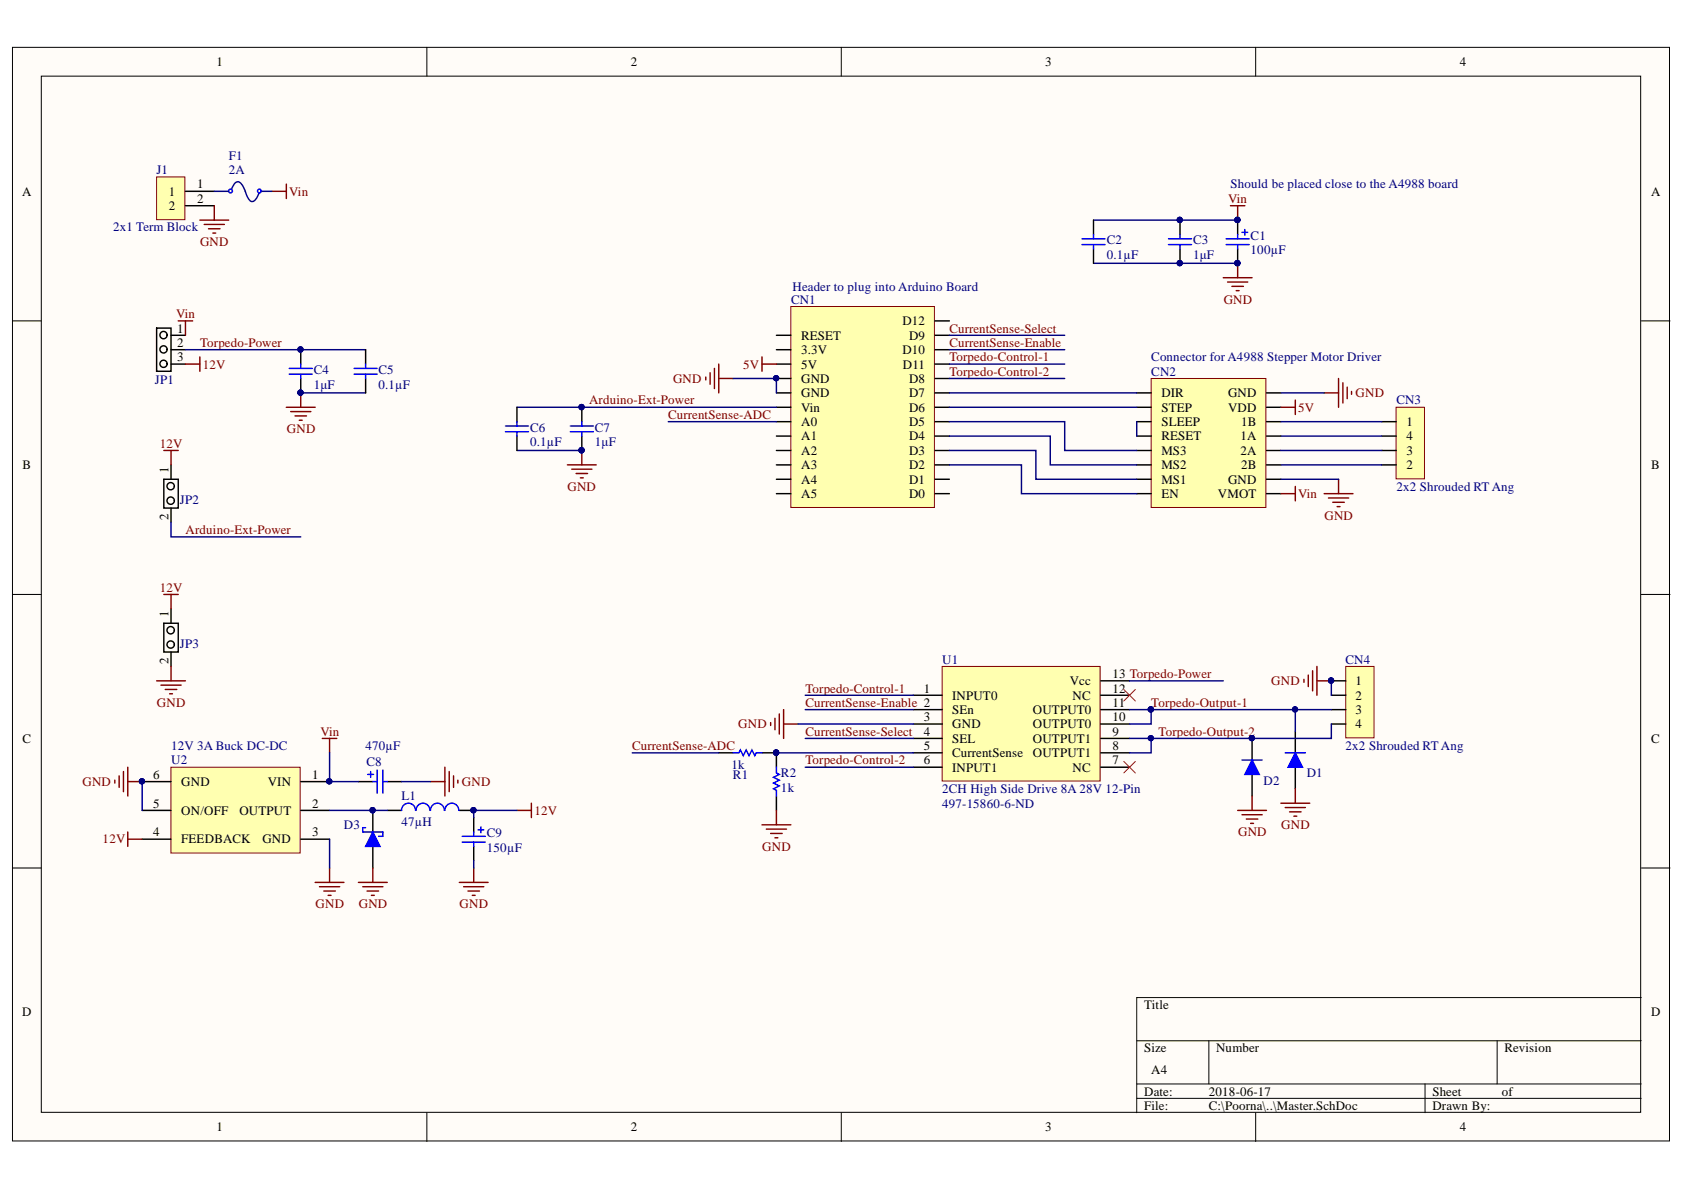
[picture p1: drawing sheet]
# Altium project Weight_Dropper_Torpedo_1_0.PrjPCB
1 sheet, 26 parts. Net scope: global (net labels, ports and power ports of the same name join across sheets).
Board file: Weight_Dropper_Torpedo_1_0.PcbDoc

## Sheet Master.SchDoc
size A4

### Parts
C1  100µF  [Radial_CAN_6.6mm]
C2  Capacitance: 0.1µF  [CAPC1608N(0603")]  (hidden comment: 0.1uF, 50V, 10%, X7R, 0603)
C3  1μF  [CAPC2012N(0805")]
C4  1μF  [CAPC2012N(0805")]
C5  Capacitance: 0.1µF  [CAPC1608N(0603")]  (hidden comment: 0.1uF, 50V, 10%, X7R, 0603)
C6  Capacitance: 0.1µF  [CAPC1608N(0603")]  (hidden comment: 0.1uF, 50V, 10%, X7R, 0603)
C7  1μF  [CAPC2012N(0805")]
C8  470µF  [12.5mm Dia Radial THD]
C9  150µF  [6.3mm Dia Radial SMD]
CN1  Header to plug into Arduino Board  [Arduino Shield Reduced Pin]
CN2  Connector for A4988 Stepper Motor Driver  [A4988 Stepper Motor Driver Header]
CN3  2x2 Shrouded RT Ang  [HEADER, MALE, Shrouded, 4POS, 2MM, RT ANG,THT]
CN4  2x2 Shrouded RT Ang  [HEADER, MALE, Shrouded, 4POS, 2MM, RT ANG,THT]
D1  JD 2A 600V  [DO-214AA]  (value not drawn)
D2  JD 2A 600V  [DO-214AA]  (value not drawn)
D3  TSSA5U50E3GCT-ND  [DO-214AC]  (value not drawn)
F1  2A  [1206 SMD]
J1  2x1 Term Block  [2X1 Terminal Blocks]
JP1  1x3 Male Jumper  [Header, Male, 1x3, Pitch: 0.1" (2.54mm),THT]  (value not drawn)
JP2  1X2 Pin Head  [2X1 Males Header]  (value not drawn)
JP3  1X2 Pin Head  [2X1 Males Header]  (value not drawn)
L1  47µH  [12mm SMD]
R1  1k  [RESC1608N(0603")]
R2  1k  [RESC1608N(0603")]
U1  2CH High Side Drive 8A 28V 12-Pin  Supplier Part Number 1: 497-15860-6-ND  [PowerSSO-12]
U2  12V 3A Buck DC-DC  [5-DDPAK]

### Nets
5V: CN1.5(5V) CN2.10(VDD)
12V: C9.1(Anode) JP1.3 JP2.1 JP3.1 L1.2 U2.4(FEEDBACK)
GND: C1.2(Cathode) C2.1(Anode) C3.1(Anode) C4.1(Anode) C5.1(Anode) C6.1(Anode) C7.1(Anode) C8.2(Cathode) C9.2(Cathode) CN1.6(GND) CN1.7(GND) CN2.9(GND) CN2.15(GND) CN4.1 CN4.2 D1.A(Anode) D2.A(Anode) D3.1(Anode) J1.2 JP3.2 R2.1 U1.3(GND) U2.3(GND) U2.5(ON/OFF) U2.6(GND)
Vin: C1.1(Anode) C2.2(Cathode) C3.2(Cathode) C8.1(Anode) CN2.16(VMOT) F1.2 JP1.1 U2.1(VIN)
Arduino-Ext-Power: C6.2(Cathode) C7.2(Cathode) CN1.8(Vin) JP2.2
CurrentSense-ADC: CN1.9(A0) R1.1
CurrentSense-Enable: CN1.25(D10) U1.2(SEn)
CurrentSense-Select: CN1.24(D9) U1.4(SEL)
Torpedo-Control-1: CN1.26(D11) U1.1(INPUT0)
Torpedo-Control-2: CN1.23(D8) U1.6(INPUT1)
Torpedo-Output-1: CN4.3 D1.K(Cathode) U1.10(OUTPUT0) U1.11(OUTPUT0)
Torpedo-Output-2: CN4.4 D2.K(Cathode) U1.8(OUTPUT1) U1.9(OUTPUT1)
Torpedo-Power: C4.2(Cathode) C5.2(Cathode) JP1.2 U1.13(Vcc)
NetCN1_17: CN1.17(D2) CN2.1(EN)
NetCN1_18: CN1.18(D3) CN2.2(MS1)
NetCN1_19: CN1.19(D4) CN2.3(MS2)
NetCN1_20: CN1.20(D5) CN2.4(MS3)
NetCN1_21: CN1.21(D6) CN2.7(STEP)
NetCN1_22: CN1.22(D7) CN2.8(DIR)
NetCN2_5: CN2.5(RESET) CN2.6(SLEEP)
NetCN2_11: CN2.11(1B) CN3.1
NetCN2_12: CN2.12(1A) CN3.4
NetCN2_13: CN2.13(2A) CN3.3
NetCN2_14: CN2.14(2B) CN3.2
NetD3_2: D3.2(Cathode) L1.1 U2.2(OUTPUT)
NetF1_1: F1.1 J1.1
NetR1_2: R1.2 R2.2 U1.5(CurrentSense)

Not connected (* = marked no-connect by the designer): CN1 3(RESET) 4(3.3V) 10(A1) 11(A2) 12(A3) 13(A4) 14(A5) 15(D0) 16(D1) 27(D12); U1 7(NC)* 12(NC)*

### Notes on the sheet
- Should be placed close to the A4988 board
